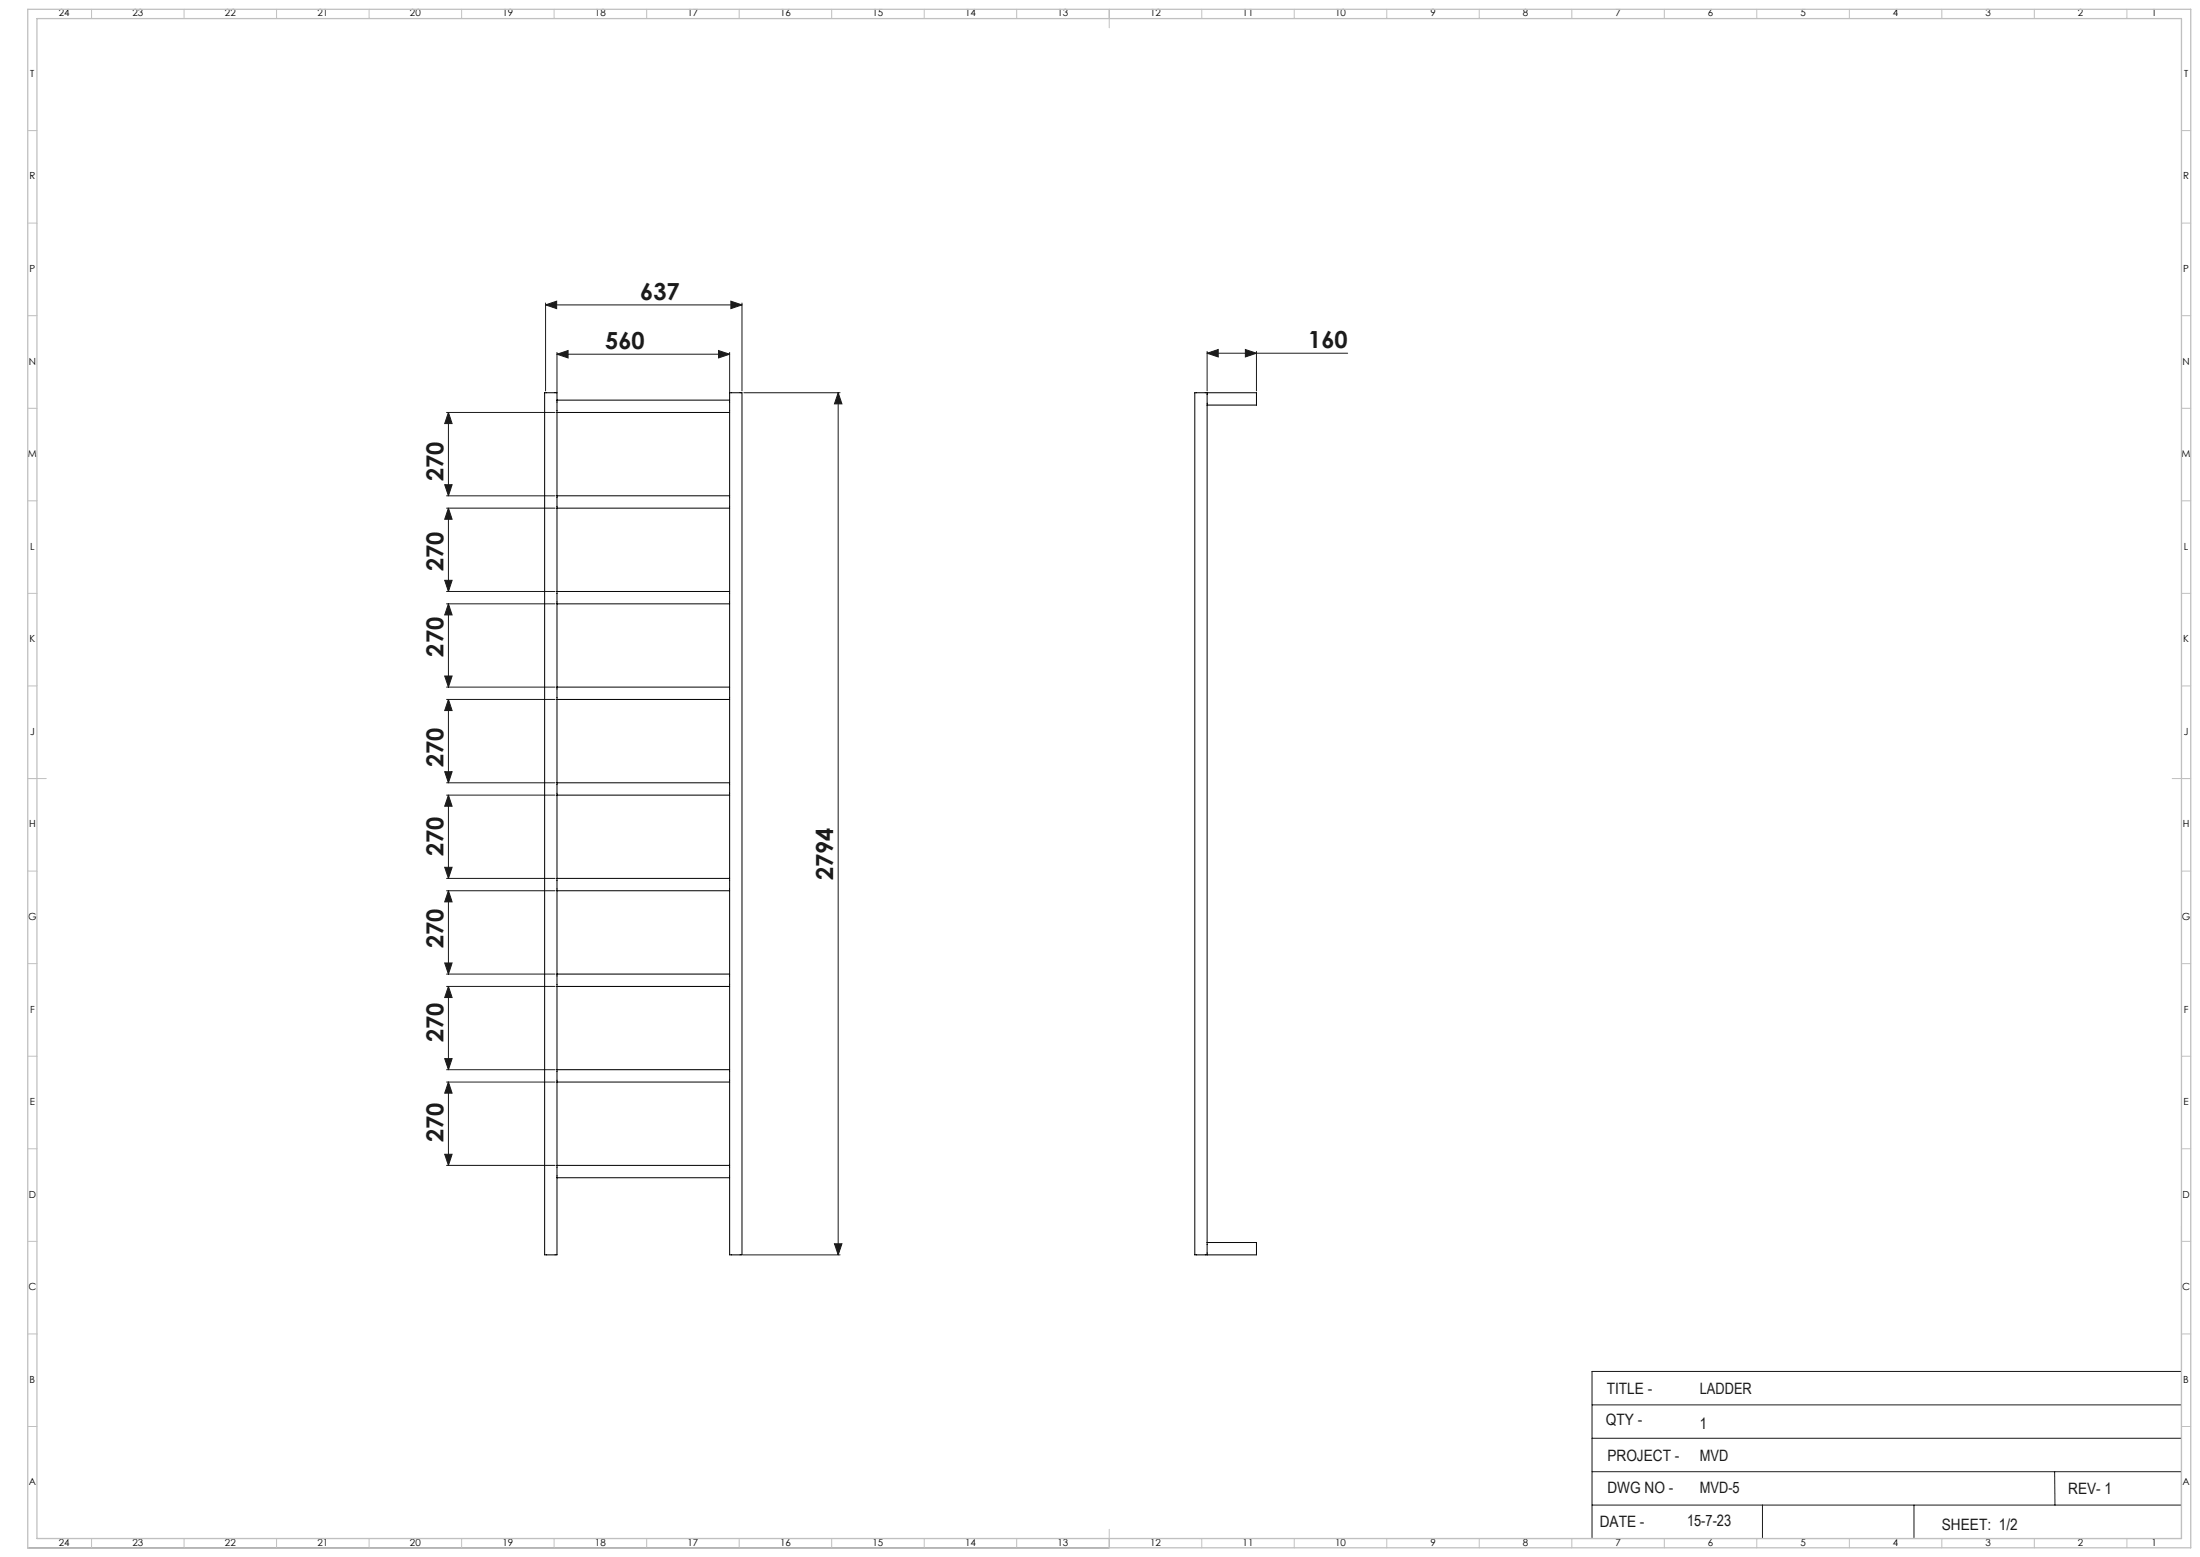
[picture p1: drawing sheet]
<svg xmlns="http://www.w3.org/2000/svg" width="1189mm" height="841mm" viewBox="0 0 1189 841" stroke-linecap="round" stroke-linejoin="round" font-family="sans-serif">
<g fill="none" stroke="#191924" stroke-width=".54">
<path d="M295 165l6-2v4zM295 164v47M295 165h106M395 163l6 2-6 2zM401 164v47M301 191l6-2v4zM301 190v22M301 191h93M388 189l6 2-6 2zM394 190v22M652 191l6-2v4zM652 190v21"/>
<path d="M652 191h76M673 189l6 2-6 2zM679 190v21M402 212h52M453 212l2 6h-4zM453 212v466M241 223h59M242 223l2 6h-4zM242 223v45M240 262h4l-2 6zM241 274h59M241 268h59"/>
<path d="M242 274l2 6h-4zM242 274v45M240 313h4l-2 6zM241 319h59M241 326h59M242 326l2 6h-4zM242 326v45M240 365h4l-2 6zM241 371h59M241 378h59M242 378l2 6h-4zM242 378v45"/>
<path d="M240 417h4l-2 6zM241 423h59M241 429h59M242 429l2 6h-4zM242 429v45M240 468h4l-2 6zM241 474h59M241 481h59M242 481l2 6h-4zM242 481v45M240 520h4l-2 6zM241 526h59"/>
<path d="M241 533h59M242 533l2 6h-4zM242 533v45M240 572h4l-2 6zM241 578h59M241 584h59M242 584l2 6h-4zM242 584v45M240 623h4l-2 6zM241 629h59M401 678h53M451 672h4l-2 6z"/>
<path d="M1179 662v169h-430M860 759h319M1179 741h-319v90M860 777h319M860 795h319M1110 795l1 18M860 813h319M953 813v18M1034 813v18M15 836h584M20 831h579M648 831h1"/>
</g>
<g fill="none" stroke="#c0c0c0" stroke-width=".54">
<path d="M49 5v5M99 5v5M149 5v5M199 5v5M249 5v5M299 5v5M349 5v5M399 5v5M449 5v5M499 5v5M549 5v5M599 5v10"/>
<path d="M649 5v5M699 5v5M749 5v5M799 5v5M849 5v5M899 5v5M949 5v5M999 5v5M1049 5v5M1099 5v5M1149 5v5M15 71h5"/>
<path d="M1179 71h5M15 121h5M1179 121h5M15 171h5M1179 171h5M15 221h5M1179 221h5M15 271h5M1179 271h5M15 321h5M1179 321h5M15 371h5"/>
<path d="M1179 371h5M15 421h10M1174 421h10M15 471h5M1179 471h5M15 521h5M1179 521h5M15 571h5M1179 571h5M15 621h5M1179 621h5M15 671h5"/>
<path d="M1179 671h5M15 721h5M1179 721h5M15 771h5M1179 771h5M49 831v5M99 831v5M149 831v5M199 831v5M249 831v5M299 831v5M349 831v5"/>
<path d="M399 831v5M449 831v5M499 831v5M549 831v5M599 826v10M649 831v5M699 831v5M749 831v5M799 831v5M849 831v5M899 831v5M949 831v5"/>
<path d="M999 831v5M1049 831v5M1099 831v5M1149 831v5"/>
</g>
<path d="M15 5h1169v831h-1169zM20 10h1159v821h-1159z" fill="none" stroke="#c0c0c0" stroke-width=".7"/>
<g fill="#191924">
<path d="M295 165l6-2v4zM395 163l6 2-6 2z"/>
<path d="M301 191l6-2v4zM388 189l6 2-6 2z"/>
<path d="M673 189l6 2-6 2zM652 191l6-2v4z"/>
<path d="M451 672h4l-2 6zM453 212l2 6h-4z"/>
<path d="M242 274l2 6h-4zM240 313h4l-2 6zM242 223l2 6h-4zM240 262h4l-2 6zM242 326l2 6h-4zM240 365h4l-2 6zM242 378l2 6h-4zM240 417h4l-2 6zM242 429l2 6h-4zM240 468h4l-2 6zM242 481l2 6h-4zM240 520h4l-2 6zM242 533l2 6h-4zM240 572h4l-2 6zM242 584l2 6h-4zM240 623h4l-2 6z"/>
</g>
<g fill="none" stroke="#000" stroke-width=".54">
<path d="M301 216v7M301 216v-4h-7v466h7v-42M301 216h93M394 216v7M394 216v-4h7v466h-7v-42M652 212v7M652 212h27v7h-27M652 212h-6v466h6M652 219v452M301 223v45M301 223h93M394 223v45"/>
<path d="M301 268v6M301 274v45M301 274h93M301 268h93M394 268v6M394 274v45M301 319v7M301 319h93M394 319v7M301 326v45M301 326h93M394 326v45"/>
<path d="M301 371v7M301 378v45M301 378h93M301 371h93M394 371v7M394 378v45M301 423v6M301 429v45M301 429h93M301 423h93M394 423v6M394 429v45"/>
<path d="M301 474v7M301 474h93M394 474v7M301 481v45M301 481h93M394 481v45M301 526v7M301 533v45M301 533h93M301 526h93M394 526v7M394 533v45"/>
<path d="M301 578v6M301 578h93M394 578v6M301 584v45M301 584h93M394 584v45M301 629v7M301 636h93M301 629h93M394 629v7M652 671h27v7h-27M652 671v7"/>
</g>
<g font-size="12.7" fill="#191924">
<text x="346" y="162">637</text>
<text x="327" y="189">560</text>
<text x="707" y="188">160</text>
<text x="240" y="260" transform="rotate(-90 240 260)">270</text>
<text x="240" y="308" transform="rotate(-90 240 308)">270</text>
<text x="240" y="355" transform="rotate(-90 240 355)">270</text>
<text x="240" y="414" transform="rotate(-90 240 414)">270</text>
<text x="240" y="463" transform="rotate(-90 240 463)">270</text>
<text x="450" y="476" transform="rotate(-90 450 476)">2794</text>
<text x="240" y="512" transform="rotate(-90 240 512)">270</text>
<text x="240" y="563" transform="rotate(-90 240 563)">270</text>
<text x="240" y="617" transform="rotate(-90 240 617)">270</text>
</g>
<g font-size="8.5" fill="#191924">
<text x="868" y="753">TITLE -</text>
<text x="919" y="753">LADDER</text>
<text x="868" y="770">QTY -</text>
<text x="919" y="772">1</text>
<text x="869" y="789">PROJECT -</text>
<text x="919" y="789">MVD</text>
<text x="869" y="807">DWG NO -</text>
<text x="919" y="807">MVD-5</text>
<text x="1118" y="807">REV- 1</text>
<text x="865" y="825">DATE -</text>
<text x="912" y="824">15-7-23</text>
<text x="1049" y="826">SHEET: 1/2</text>
</g>
<g font-size="5.3">
<text x="32" y="9">24</text>
<text x="72" y="9">23</text>
<text x="122" y="9">22</text>
<text x="172" y="9">21</text>
<text x="222" y="9">20</text>
<text x="272" y="9">19</text>
<text x="322" y="9">18</text>
<text x="372" y="9">17</text>
<text x="422" y="9">16</text>
<text x="472" y="9">15</text>
<text x="522" y="9">14</text>
<text x="572" y="9">13</text>
<text x="622" y="9">12</text>
<text x="672" y="9">11</text>
<text x="722" y="9">10</text>
<text x="773" y="9">9</text>
<text x="823" y="9">8</text>
<text x="873" y="9">7</text>
<text x="923" y="9">6</text>
<text x="973" y="9">5</text>
<text x="1023" y="9">4</text>
<text x="1073" y="9">3</text>
<text x="1123" y="9">2</text>
<text x="1163" y="9">1</text>
<text x="16" y="42">T</text>
<text x="1180" y="42">T</text>
<text x="16" y="97">R</text>
<text x="1180" y="97">R</text>
<text x="16" y="147">P</text>
<text x="1180" y="147">P</text>
<text x="16" y="197">N</text>
<text x="1180" y="197">N</text>
<text x="15" y="247">M</text>
<text x="1179" y="247">M</text>
<text x="16" y="297">L</text>
<text x="1180" y="297">L</text>
<text x="16" y="347">K</text>
<text x="1180" y="347">K</text>
<text x="16" y="397">J</text>
<text x="1180" y="397">J</text>
<text x="16" y="447">H</text>
<text x="1180" y="447">H</text>
<text x="15" y="497">G</text>
<text x="1179" y="497">G</text>
<text x="16" y="547">F</text>
<text x="1180" y="547">F</text>
<text x="16" y="597">E</text>
<text x="1180" y="597">E</text>
<text x="16" y="647">D</text>
<text x="1180" y="647">D</text>
<text x="15" y="697">C</text>
<text x="1179" y="697">C</text>
<text x="16" y="747">B</text>
<text x="1180" y="747">B</text>
<text x="16" y="802">A</text>
<text x="1180" y="802">A</text>
<text x="32" y="835">24</text>
<text x="72" y="835">23</text>
<text x="122" y="835">22</text>
<text x="172" y="835">21</text>
<text x="222" y="835">20</text>
<text x="272" y="835">19</text>
<text x="322" y="835">18</text>
<text x="372" y="835">17</text>
<text x="422" y="835">16</text>
<text x="472" y="835">15</text>
<text x="522" y="835">14</text>
<text x="572" y="835">13</text>
<text x="622" y="835">12</text>
<text x="672" y="835">11</text>
<text x="722" y="835">10</text>
<text x="773" y="835">9</text>
<text x="823" y="835">8</text>
<text x="873" y="835">7</text>
<text x="923" y="835">6</text>
<text x="973" y="835">5</text>
<text x="1023" y="835">4</text>
<text x="1073" y="835">3</text>
<text x="1123" y="835">2</text>
<text x="1163" y="835">1</text>
</g>
</svg>
